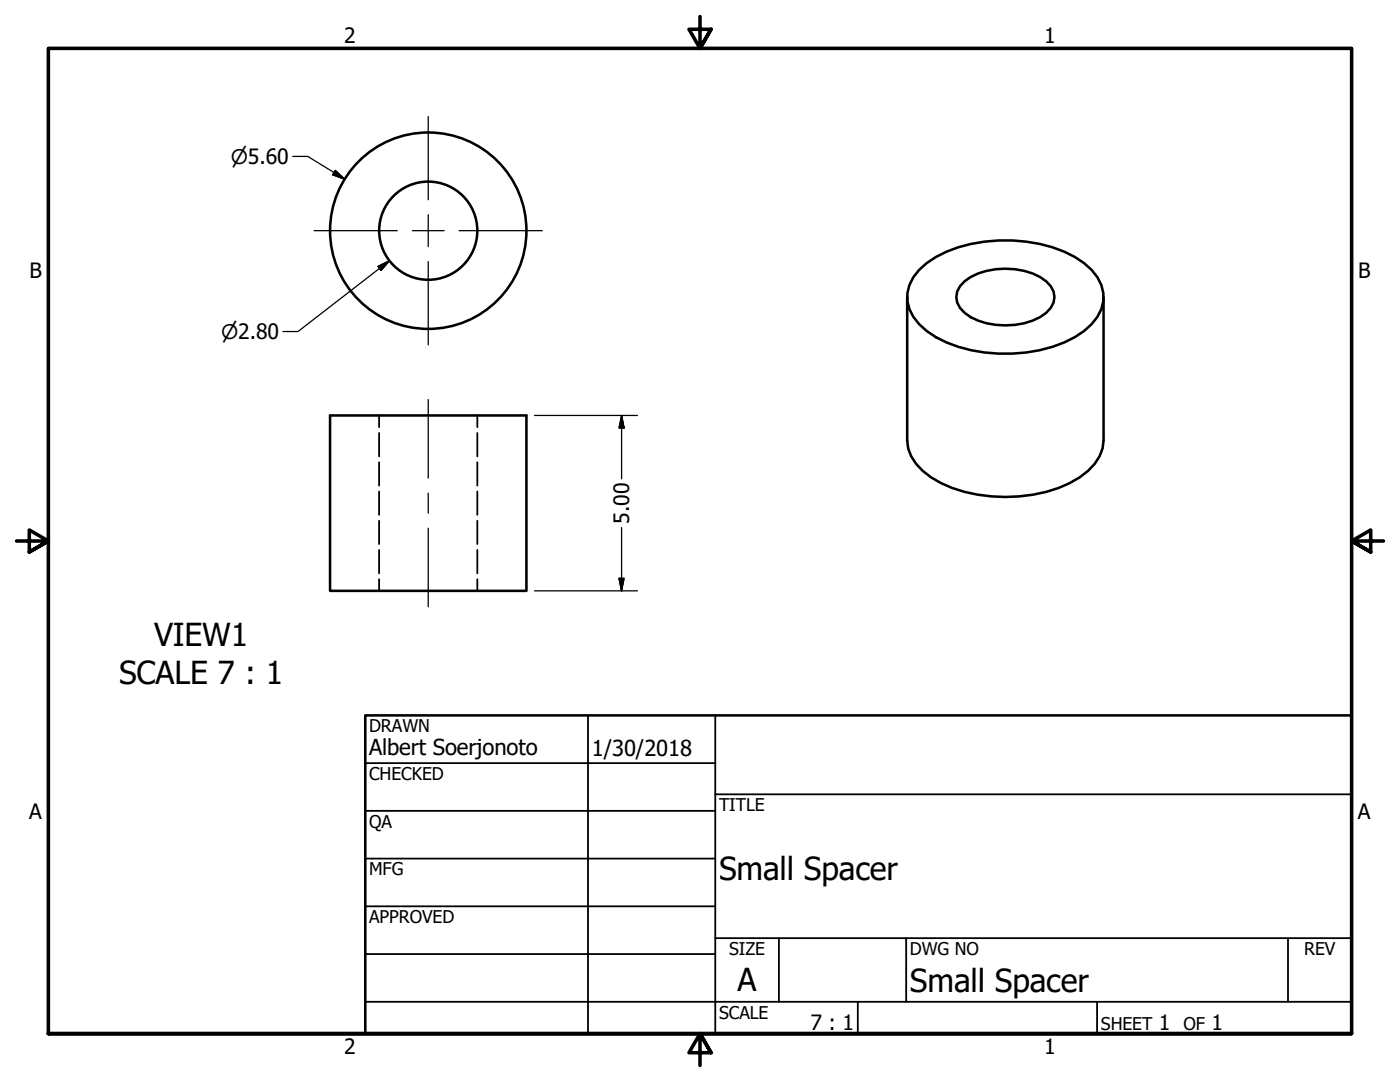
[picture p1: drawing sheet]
<svg xmlns="http://www.w3.org/2000/svg" width="279mm" height="216mm" viewBox="0 0 279 216" stroke-linecap="round" stroke-linejoin="round" font-family="sans-serif">
<!-- layer: Visible (ANSI) -->
<g fill="none" stroke="#000" stroke-width=".51">
<path d="M181 59.3v28.6a8.3 8.3 0 0 0 3.2 6.1 23.6 23.6 0 0 0 13.7 5 29.1 29.1 0 0 0 17.6-3.7 9.6 9.6 0 0 0 4.7-7.4v-28.6M183.4 53.8a22 22 0 0 1 13.1-5.6 30.4 30.4 0 0 1 18 3.1 10.7 10.7 0 0 1 5.7 7.2 7.7 7.7 0 0 1-2.4 6.2 21.9 21.9 0 0 1-13 5.6 30.4 30.4 0 0 1-18-3 10.7 10.7 0 0 1-5.7-7.2 7.7 7.7 0 0 1 2.3-6.3zM192.5 56.1a14.1 14.1 0 0 1 11.9-2.1 9.1 9.1 0 0 1 5.3 3.1 3.7 3.7 0 0 1-.9 5.3 14.1 14.1 0 0 1-11.9 2.1 9.1 9.1 0 0 1-5.3-3.1 3.7 3.7 0 0 1 .9-5.3zM65.9 82.9h39.2v35h-39.2z"/>
<circle cx="85.5" cy="46" r="9.8"/>
<circle cx="85.5" cy="46" r="19.6"/>
</g>
<!-- layer: Hidden (ANSI) -->
<g fill="none" stroke="#000" stroke-width=".36">
<path d="M75.7 82.9v2.3M75.7 86.4v4.7M75.7 92.2v4.7M75.7 98.1v4.6M95.3 82.9v2.3M95.3 86.4v4.7M95.3 92.2v4.7M95.3 98.1v4.6M75.7 103.9v4.7M75.7 109.7v4.7M75.7 115.6v2.3M95.3 103.9v4.7"/>
<path d="M95.3 109.7v4.7M95.3 115.6v2.3"/>
</g>
<!-- layer: Border (ANSI) -->
<path d="M139.7 3.3v6.4l-2.2-3.9h4.4l-2.2 3.9 2.2-3.9M3.3 107.9h6.4l-3.9-2.2v4.5l3.9-2.3-3.9 2.3M276.1 107.9h-6.4l3.9-2.2v4.5l-3.9-2.3 3.9 2.3M9.7 206.2v-196.5h260v196.5h-260h260M141.9 210.1l-2.2-3.9 2.2 3.9h-4.4l2.2-3.9v6.4" fill="none" stroke="#000" stroke-width=".71"/>
<!-- layer: Title (ANSI) -->
<g fill="none" stroke="#000" stroke-width=".36">
<path d="M72.9 152.3h69.8M117.3 142.7v63.5M142.7 158.5h127M142.7 142.7v63.5M72.9 161.8h69.8M72.9 171.3h69.8M72.9 199.9h196.8M72.9 180.8h69.8M72.9 190.4h69.8M142.7 187.2h127M155.4 187.2v12.7M171.2 199.9v6.3"/>
<path d="M180.8 187.2v12.7M218.9 199.9v6.3M257 187.2v12.7"/>
</g>
<path d="M72.9 142.7h196.8v63.5h-196.8z" fill="none" stroke="#000" stroke-width=".51"/>
<!-- layer: Dimension (ANSI) -->
<path d="M58.4 31.2h3l7.4 4.5M66.9 34l1.9 1.7-2.4-.8zM75.4 53.2l2.3-1.2-1.7 2zM77.7 52l-18.2 14.2h-3M106.7 82.9h20.5M124 82.9l.5 2.5h-1zM124 82.9v12.6M106.7 117.9h20.5M123.5 115.4h1l-.5 2.5zM124 105.3v12.6" fill="none" stroke="#000" stroke-width=".25"/>
<path d="M66.4 34.9l2.4 .8zM66.9 34l1.9 1.7-2.4-.8zM77.7 52l-1.7 2zM75.4 53.2l2.3-1.2-1.7 2zM124 82.9l.5 2.5zM124 82.9l.5 2.5h-1zM123.5 115.4l.5 2.5zM123.5 115.4h1l-.5 2.5z" fill="#000" stroke="#000" stroke-width=".25"/>
<!-- layer: Center Mark (ANSI) -->
<path d="M85.5 23.3v16.6M62.7 46h16.6M82.3 46h6.3M85.5 42.9v6.3M85.5 52.2v16.6M91.6 46h16.6" fill="none" stroke="#000" stroke-width=".25"/>
<!-- layer: Centerline (ANSI) -->
<path d="M85.5 79.7v15.7M85.5 98.4v4M85.5 105.4v15.7" fill="none" stroke="#000" stroke-width=".25"/>
<g font-size="6.3">
<text x="30.7" y="129">VIEW1</text>
<text x="23.8" y="136.5">SCALE 7 : 1</text>
<text x="143.5" y="175.7">Small Spacer</text>
<text x="147.2" y="197.7">A</text>
<text x="181.6" y="197.9">Small Spacer</text>
</g>
<g font-size="4.4">
<text x="73.7" y="150.6">Albert Soerjonoto</text>
<text x="118.1" y="150.8">1/30/2018</text>
</g>
<g font-size="4.2">
<text x="68.7" y="8.6">2</text>
<text x="208.4" y="8.6">1</text>
<text x="5.9" y="55.5">B</text>
<text x="271" y="55.5">B</text>
<text x="125.6" y="104.5" transform="rotate(-90 125.6 104.5)">5.00</text>
<text x="5.8" y="163.4">A</text>
<text x="271" y="163.4">A</text>
<text x="161.8" y="205.5">7 : 1</text>
<text x="231.3" y="205.4">1</text>
<text x="241.8" y="205.4">1</text>
<text x="68.7" y="210.3">2</text>
<text x="208.4" y="210.3">1</text>
</g>
<g font-size="4">
<text x="46.1" y="32.7">⌀5.60</text>
<text x="44.1" y="67.6">⌀2.80</text>
</g>
<g font-size="3.5">
<text x="73.7" y="146">DRAWN</text>
<text x="73.7" y="155.6">CHECKED</text>
<text x="143.5" y="161.8">TITLE</text>
<text x="73.7" y="165.2">QA</text>
<text x="73.7" y="174.7">MFG</text>
<text x="73.7" y="184.2">APPROVED</text>
<text x="145.5" y="190.5">SIZE</text>
<text x="181.6" y="190.6">DWG NO</text>
<text x="260.3" y="190.5">REV</text>
<text x="143.5" y="203.2">SCALE</text>
<text x="219.7" y="205.4">SHEET</text>
<text x="236.2" y="205.4">OF</text>
</g>
</svg>
